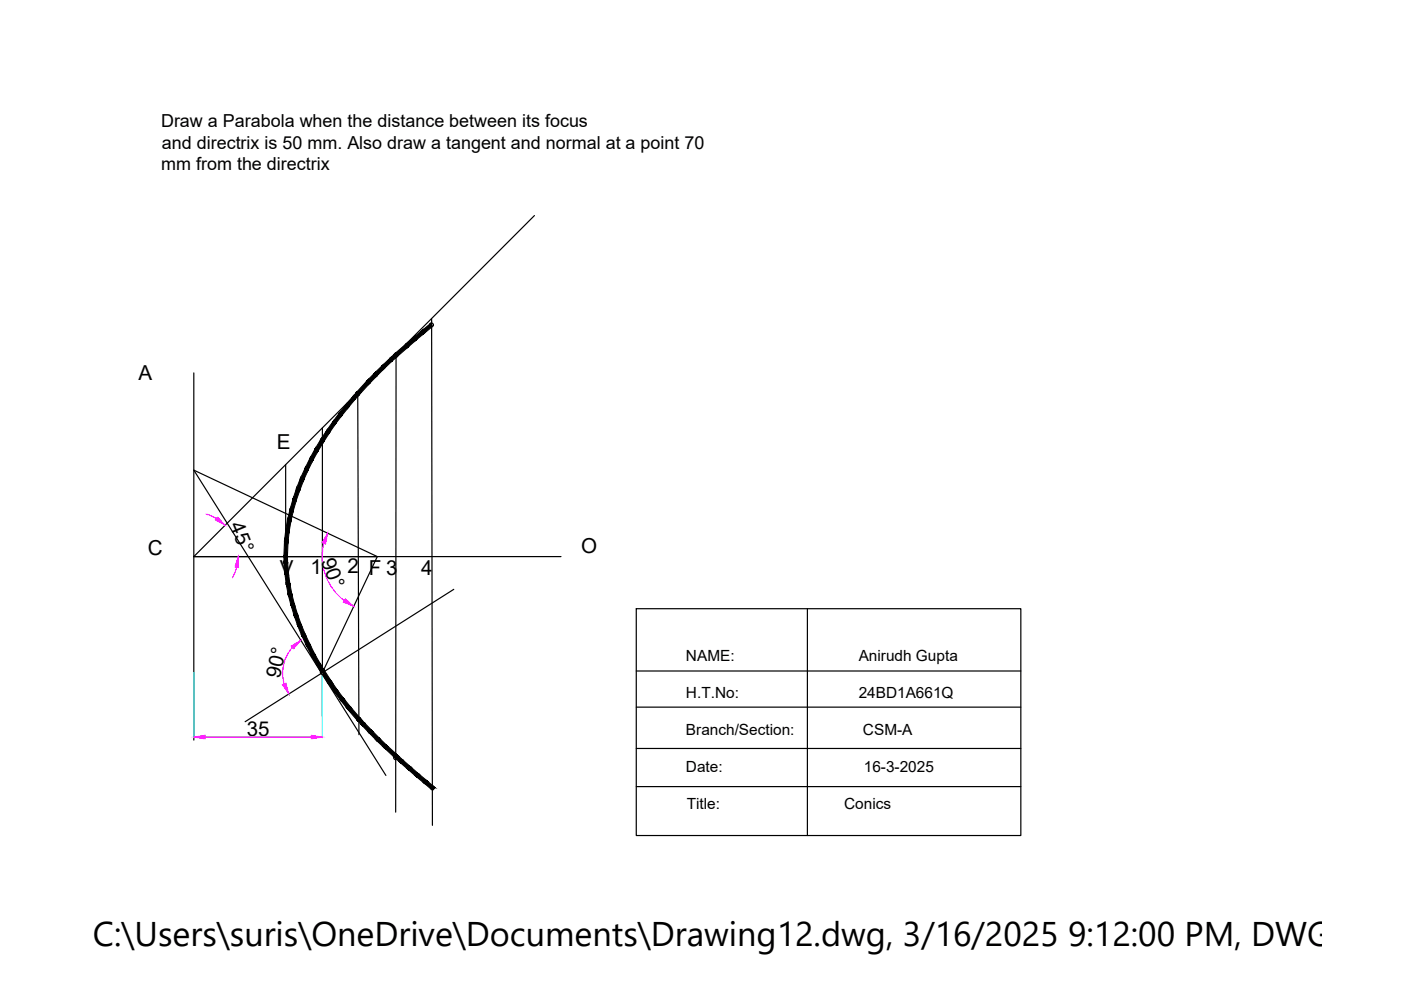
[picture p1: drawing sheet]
<svg xmlns="http://www.w3.org/2000/svg" width="297mm" height="210mm" viewBox="0 0 297 210" stroke-linecap="round" stroke-linejoin="round" font-family="sans-serif">
<!-- layer: 0 -->
<g fill="none" stroke="#000" stroke-width=".25">
<path d="M113.3 45.7l-72.2 72.3M41.1 79.1v77.8M84 75.1l-.1 97.1M91.5 67.6l.2 107.4M60.6 98.5v19.5M68.4 90.7v61.2M75.8 83.2l.3 72.6M80 118h-38.9h77.8M96.2 125l-44.2 28M134.9 129.1h81.5v48.1h-81.5zM171.2 129.1v48.1M68.4 142.6l11.6-24.6-38.9-18.3 40.7 64.7"/>
<path d="M134.9 142.3h81.5M134.9 149.9h81.5M134.9 158.7h81.5M134.9 166.8h81.5"/>
<circle cx="84" cy="75.3" r=".4"/>
<circle cx="91.5" cy="68.9" r=".4"/>
<circle cx="68.3" cy="93.4" r=".4"/>
<circle cx="75.8" cy="83.4" r=".4"/>
<circle cx="68.3" cy="142.6" r=".4"/>
<circle cx="76.1" cy="152.5" r=".4"/>
<circle cx="83.9" cy="160.7" r=".4"/>
<circle cx="91.7" cy="167" r=".4"/>
</g>
<path d="M43.7 109l2.2 .9M68.6 115.2a11.7 11.7 0 0 0 4.4 12.1M50.2 120.3l-.9 2.2M62 137.3a8.2 8.2 0 0 0-1.7 7.7M43.5 156.3h22.5" fill="none" stroke="#f0f" stroke-width=".25"/>
<g fill="#f0f" stroke="#f0f" stroke-width=".21">
<path d="M50.5 118l.1 2.3h-.8z"/>
<path d="M46.1 109.6l1.6 1.8-2-1.2z"/>
<path d="M66 155.9l2.4 .4-2.4 .4z"/>
<path d="M41.1 156.3l2.4-.4v.8z"/>
<path d="M69.5 113l-.5 2.3-.7-.2z"/>
<path d="M73.2 127l1.8 1.6-2.2-.9z"/>
<path d="M61.8 137l2-1.3-1.5 1.9z"/>
<path d="M59.9 145.2l.7-.3 .6 2.2z"/>
</g>
<path d="M91.3 68.6l-1.3 2 1.7-1.4zM89.5 70l1.8-1.4-1.3 2zM89.5 70l-1.2 2.1 1.7-1.5zM87.7 71.5l1.8-1.5-1.2 2.1zM87.7 71.5l-1.1 2.1 1.7-1.5zM86 73l1.7-1.5-1.1 2.1zM86 73l-1.8 2.6 2.4-2zM83.7 75l2.3-2-1.8 2.6zM83.7 75l-.5 1.5 1-.9zM82.7 76l1-1-.5 1.5zM82.7 76l-1.2 2.1 1.7-1.6zM81 77.5l1.7-1.5-1.2 2.1zM81 77.5l-1 2.2 1.5-1.6zM79.4 79.1l1.6-1.6-1 2.2zM79.4 79.1l-1 2.2 1.6-1.6zM79.4 79.1l-1 2.2-.6-.5zM77.8 80.8l-1.7 2.9 2.3-2.4zM77.8 80.8l-1.7 2.9-.5-.5zM75.6 83.2l-.3 1.4 .8-.9zM75.6 83.2l-.3 1.4-.5-.5zM74.8 84.1l-.9 2.2 1.4-1.7zM74.8 84.1l-.9 2.2-.6-.5zM73.3 85.8l-.8 2.3 1.4-1.8zM73.3 85.8l-.8 2.3-.6-.5zM71.9 87.6l-.8 2.3 1.4-1.8zM71.9 87.6l-.8 2.3-.5-.5zM70.6 89.4l-.7 2.3 1.2-1.8zM70.6 89.4l-.7 2.3-.7-.4zM69.2 91.3l-.5 2.3 1.2-1.9zM69.2 91.3l-.5 2.3-.7-.4zM68 93.2l-.5 2.4 1.2-2zM68 93.2l-.5 2.4-.7-.4zM66.8 95.2l-.4 2.4 1.1-2zM66.8 95.2l-.4 2.4-.7-.4zM65.7 97.2l-.4 2.4 1.1-2zM65.7 97.2l-.4 2.4-.6-.3zM64.7 99.3l-.3 2.4 .9-2.1zM64.7 99.3l-.3 2.4-.7-.3zM63.7 101.4l-.1 2.4 .8-2.1zM63.7 101.4l-.1 2.4-.7-.2zM62.9 103.6v2.4l.7-2.2zM62.9 103.6v2.4l-.8-.2zM62.1 105.8l.1 2.4 .7-2.2zM62.1 105.8l.1 2.4-.7-.2zM61.5 108l.2 2.4 .5-2.2zM61.5 108l.2 2.4-.8-.2zM60.9 110.2l.4 2.4 .4-2.2zM60.9 110.2l.4 2.4-.7-.1zM60.6 112.5l.5 2.3 .2-2.2zM60.6 112.5l.5 2.3h-.8zM60.3 114.8l.6 3.2 .2-3.2zM60.3 114.8l.6 3.2h-.7zM60.2 118l.8 1.3-.1-1.3zM60.2 118l.8 1.3h-.8zM60.2 119.3l1 2.2-.2-2.2zM60.2 119.3l1 2.2-.8 .1zM60.4 121.6l1.1 2.1-.3-2.2zM60.4 121.6l1.1 2.1-.8 .2zM60.7 123.9l1.2 2.1-.4-2.3zM60.7 123.9l1.2 2.1-.8 .1zM61.1 126.1l1.3 2-.5-2.1zM61.1 126.1l1.3 2-.7 .2zM61.7 128.3l1.4 2-.7-2.2zM61.7 128.3l1.4 2-.7 .3zM62.4 130.6l1.5 1.8-.8-2.1zM62.4 130.6l1.5 1.8-.8 .3zM63.1 132.7l1.7 1.9-.9-2.2zM63.1 132.7l1.7 1.9-.8 .3zM64 134.9l1.7 1.7-.9-2zM64 134.9l1.7 1.7-.7 .4zM65 137l1.7 1.7-1-2.1zM65 137l1.7 1.7-.6 .4zM66.1 139.1l1.8 1.6-1.2-2zM66.1 139.1l1.8 1.6-.7 .4zM67.2 141.1l1.5 .9-.8-1.3zM67.2 141.1l1.5 .9-.7 .4zM68 142.4l2.3 2.1-1.6-2.5zM68 142.4l2.3 2.1-.7 .4zM69.6 144.9l2 1.5-1.3-1.9zM69.6 144.9l2 1.5-.7 .4zM70.9 146.8l2 1.4-1.3-1.8zM70.9 146.8l2 1.4-.6 .4zM72.3 148.6l2 1.3-1.4-1.7zM72.3 148.6l2 1.3-.6 .5zM73.7 150.4l2.7 1.9-2.1-2.4zM73.7 150.4l2.7 1.9-.6 .5zM75.8 152.8l1.5 .5-.9-1zM75.8 152.8l1.5 .5-.6 .5zM76.7 153.8l2.2 1.1-1.6-1.6zM76.7 153.8l2.2 1.1-.6 .5zM78.3 155.4l2.1 1.1-1.5-1.6zM78.3 155.4l2.1 1.1-.5 .5zM80.4 156.5l-.5 .5 2.1 1.1zM79.9 157l2.1 1.1-.5 .5zM82 158.1l-.5 .5 2.7 1.4zM81.5 158.6l2.7 1.4-.6 .6zM84.2 160l-.6 .6 1.8 .5zM83.6 160.6l1.8 .5-.5 .6zM85.4 161.1l-.5 .6 2.2 .9zM84.9 161.7l2.2 .9-.5 .6zM87.1 162.6l-.5 .6 2.2 .9zM86.6 163.2l2.2 .9-.5 .6zM88.8 164.1l-.5 .6 2.2 .8zM88.3 164.7l2.2 .8-.5 .6zM90.5 165.5l-.5 .6 2.2 .9zM90 166.1l2.2 .9-.5 .6z" fill="#000" stroke="#000" stroke-width=".21"/>
<path d="M41.1 142.6v13.8M68.4 142.6v13.8" fill="none" stroke="#0ff" stroke-width=".25"/>
<text font-size="7.3" x="19.7" y="200.6">C:\Users\suris\OneDrive\Documents\Drawing12.dwg, 3/16/2025 9:12:00 PM, DWG To P</text>
<g font-size="4.4">
<text x="29.4" y="80.6">A</text>
<text x="58.7" y="95.2">E</text>
<text x="31.4" y="117.7">C</text>
<text x="123.2" y="117.2">O</text>
<text x="59.3" y="121.8">V</text>
<text x="65.9" y="121.6">1</text>
<text x="73.7" y="121.6">2 F 3</text>
<text x="89.3" y="121.8">4</text>
</g>
<g font-size="4.3">
<text x="48.7" y="111.4" transform="rotate(68 48.7 111.4)">45°</text>
<text x="68.1" y="118.9" transform="rotate(70 68.1 118.9)">90°</text>
<text x="59.3" y="144" transform="rotate(-77 59.3 144)">90°</text>
<text x="52.3" y="156.2">35</text>
</g>
<g font-size="3.8">
<text x="34.1" y="27">Draw a Parabola when the distance between its focus</text>
<text x="34.3" y="31.6">and directrix is 50 mm. Also draw a tangent and normal at a point 70</text>
<text x="34.2" y="36.1">mm from the directrix</text>
</g>
<g font-size="3.3">
<text x="145.4" y="140.2">NAME:</text>
<text x="182.1" y="140.2">Anirudh Gupta</text>
<text x="145.4" y="148">H.T.No:</text>
<text x="182.1" y="148">24BD1A661Q</text>
<text x="145.4" y="155.9">Branch/Section:</text>
<text x="183" y="155.9">CSM-A</text>
<text x="145.4" y="163.6">Date:</text>
<text x="183.2" y="163.6">16-3-2025</text>
<text x="145.6" y="171.5">Title:</text>
<text x="179" y="171.5">Conics</text>
</g>
</svg>
